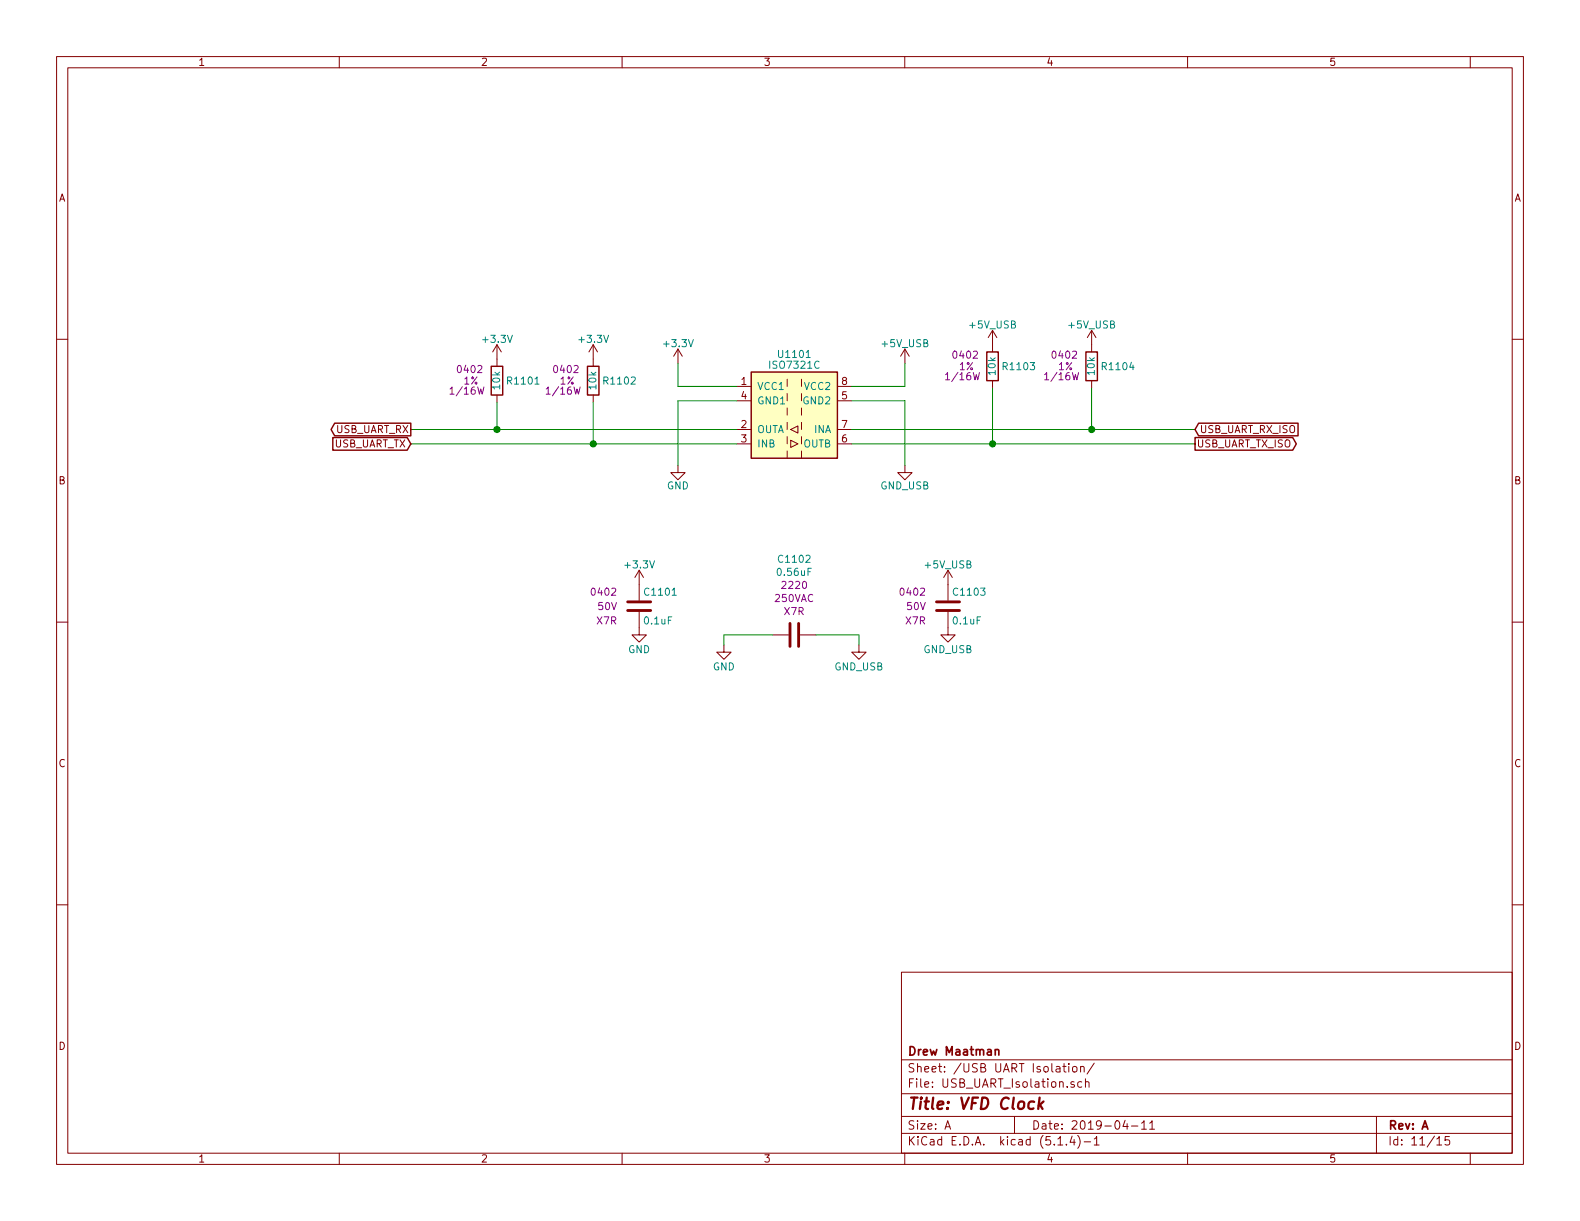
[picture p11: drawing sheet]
<svg xmlns="http://www.w3.org/2000/svg" width="279mm" height="216mm" viewBox="0 0 279 216" stroke-linecap="round" stroke-linejoin="round" font-family="sans-serif">
<g fill="none" stroke="#840000" stroke-width=".18">
<path d="M10 10h259.4v195.9h-259.4zM12 12h255.4v191.9h-255.4zM60 10v2M110 10v2M160 10v2M210 10v2M260 10v2M10 60h2M175.5 58.4l-.7 1.3M175.5 58.4v3.8M175.5 58.4l.8 1.3M193 58.4l-.7 1.3"/>
<path d="M193 58.4v3.8M193 58.4l.8 1.3M267.4 60h2M87.9 61l-.8 1.2M87.9 61v3.8M87.9 69.9v1.2M87.9 61l.7 1.2M104.9 61l-.8 1.2M104.9 61v3.8M104.9 69.9v1.2M104.9 61l.8 1.2M119.9 61.7l-.8 1.3"/>
<path d="M119.9 61.7v2.6M119.9 61.7l.7 1.3M130.3 68.3h2.5M130.3 75.9h2.5M130.3 78.5h2.5M130.3 70.9h2.5M139.2 67.1v1.2M139.2 69.6v1.3M139.2 72.1v1.3M139.2 77.2v1.3M139.2 79.8v1.2M139.8 77.9l1.3 .6-1.3 .6z"/>
<path d="M139.8 75.9l1.3-.6v1.3zM141.7 67.1v1.2M141.7 72.1v1.3M141.7 74.7v1.2M141.7 79.8v1.2M148.1 68.3h2.5M148.1 75.9h2.5M148.1 78.5h2.5M148.1 70.9h2.5M160 61.7l-.7 1.3M160 61.7v2.6M160 61.7l.8 1.3"/>
<path d="M175.5 67.3v1.3M193 67.3v1.3M119.9 82.3v1.3h1.3l-1.3 1.2-1.3-1.2h1.3M160 82.3v1.3h1.3l-1.3 1.2-1.3-1.2h1.3M10 110h2M113 108.2v4.1h1.3l-1.3 1.2-1.2-1.2h1.2M113 100.8l-.7 1.3M113 100.8v5.4M113 100.8l.8 1.3M128 114v1.3h1.3l-1.3 1.3-1.3-1.3h1.3M136.7 112.3h2.7M141.5 112.3h2.8"/>
<path d="M151.9 114v1.3h1.3l-1.3 1.3-1.3-1.3h1.3M167.6 108.2v4.1h1.3l-1.3 1.2-1.2-1.2h1.2M167.6 100.8l-.7 1.3M167.6 100.8v5.4M167.6 100.8l.8 1.3M267.4 110h2M10 160h2M267.4 160h2M159.4 171.9h108v32h-108zM159.4 197.4h108M159.4 193.4h108M159.4 187.4h108"/>
<path d="M167.1 199.7l.5-1.5 .5 1.5M167.2 199.2h.8M179.4 197.4v3M187.9 188.6h.6M188.2 188.1v1.3l.3 .2M189 188.1v.1M189 188.6v1M189.7 188.7l.2-.1 .5 .1v.7l-.3 .2-.4-.2zM189.9 191.3a.37 .37 0 0 0-.5 .2v.2l.5 .1 .1 .2-.2 .3-.4-.1M191.1 188.7l.2-.1h.3l.1 1M191.1 188.6v1M191.3 191.3h-.4l-.3 .2 .1 .6 .2 .2 .4-.1"/>
<path d="M191.9 191.4l.1-.1a.37 .37 0 0 1 .6 .2v.8M191.9 190.8v1.5M193.5 188l-1.3 1.9M199 198.1l-.4 1.1h.9M199.3 198.7v1M200.1 199.1h1.1M201.9 198.6l.4-.4v1.5M201.9 199.7h.8M203.3 198.6l.4-.4v1.5M203.3 199.7h.9M243.4 197.4v6.5M60 203.9v2"/>
<path d="M110 203.9v2M159.4 200.4h108M160 203.9v2M187.1 202.5h.8M188.6 202.3v.2M189.6 200.9l-.4 1.1h.9M189.9 201.5v1M190.6 200.8a1.71 1.71 0 0 1 0 2.2M191.7 201.9h1.2M193.5 201.4l.4-.4v1.5M193.5 202.5h.9M210 203.9v2"/>
<path d="M254.1 201.4l.4-.4v1.5M254.1 202.5h.8M256.3 201h-.7l-.1 .7 .2-.2 .5 .1 .2 .2-.1 .5-.2 .2-.6-.2M260 203.9v2"/>
</g>
<path d="M183.8 194.1l-.2 2M183.9 195.3l.5 .8M184.5 194.8l-.8 .7" fill="none" stroke="#840000" stroke-width=".41"/>
<path d="M176 185.7l.2-.1h.4v1M176 185.6v1" fill="none" stroke="#840000" stroke-width=".3"/>
<path d="M111 108h4.1M111 106.4h4.1M139.7 110.2v4.1M141.2 110.2v4.1M165.6 108h4.1M165.6 106.4h4.1" fill="none" stroke="#840000" stroke-width=".51"/>
<path d="M132.8 65.8h15.3v15.2h-15.3z" fill="#ffffc2" stroke="#ffffc2" stroke-width=".18"/>
<path d="M58.9 77.4h13.1l.6 1.1-.6 1.1h-13.1zM59.2 74.8h13.4v2.3h-13.4l-.7-1.2zM86.9 64.8h2v5.1h-2zM103.9 64.8h2v5.1h-2zM132.8 65.8h15.3v15.2h-15.3zM174.5 62.2h2v5.1h-2zM192 62.2h2.1v5.1h-2.1zM211.3 77.4h17.3l.6 1.1-.6 1.1h-17.3zM212 74.8h17.5v2.3h-17.5l-.7-1.2z" fill="none" stroke="#840000" stroke-width=".25"/>
<g fill="none" stroke="#008400" stroke-width=".18">
<path d="M72.6 78.5h57.7M72.6 75.9h57.7M87.9 71.1v4.8M104.9 71.1v7.4M119.9 64.3v4h10.4M130.3 70.9h-10.4v11.4M150.6 78.5h60.7M150.6 75.9h60.7M150.6 70.9h9.4v11.4M160 64.3v4h-9.4M175.5 68.6v9.9M193 68.6v7.3"/>
<path d="M136.7 112.3h-8.7v1.7M144.3 112.3h7.6v1.7"/>
</g>
<g fill="#008400" stroke="#008400" stroke-width=".25">
<circle cx="193" cy="75.9" r=".51"/>
<circle cx="87.9" cy="75.9" r=".51"/>
<circle cx="175.5" cy="78.5" r=".51"/>
<circle cx="104.9" cy="78.5" r=".51"/>
</g>
<text font-size="2.8" fill="#840000" x="160.4" y="196.2">Title: VFD Clock</text>
<g font-size="2.1" fill="#840000">
<text x="160.4" y="189.6">Sheet: /USB UART Isolation/</text>
<text x="160.4" y="186.6">Drew Maatman</text>
<text x="160.4" y="192.3">File: USB_UART_Isolation.sch</text>
<text x="160.4" y="202.5">KiCad E.D.A. kicad (5.1.4)-1</text>
<text x="160.4" y="199.7">Size: A</text>
<text x="182.4" y="199.7">Date: 2019-04-11</text>
<text x="245.4" y="199.7">Rev: A</text>
<text x="245.4" y="202.5">Id: 11/15</text>
</g>
<g font-size="1.8" fill="#840000">
<text x="35" y="11.6">1</text>
<text x="85" y="11.6">2</text>
<text x="135" y="11.6">3</text>
<text x="185" y="11.6">4</text>
<text x="235" y="11.6">5</text>
<text x="10.4" y="35.6">A</text>
<text x="267.8" y="35.6">A</text>
<text x="131.1" y="68.1">1</text>
<text x="131.1" y="70.6">4</text>
<text x="148.9" y="70.6">5</text>
<text x="148.9" y="68.1">8</text>
<text x="59.3" y="76.6">USB_UART_RX</text>
<text x="131.1" y="75.7">2</text>
<text x="148.9" y="75.7">7</text>
<text x="212.1" y="76.6">USB_UART_RX_ISO</text>
<text x="59" y="79.1">USB_UART_TX</text>
<text x="131.1" y="78.2">3</text>
<text x="148.9" y="78.2">6</text>
<text x="211.6" y="79.1">USB_UART_TX_ISO</text>
<text x="10.4" y="85.6">B</text>
<text x="267.8" y="85.6">B</text>
<text x="10.4" y="135.6">C</text>
<text x="267.8" y="135.6">C</text>
<text x="10.4" y="185.6">D</text>
<text x="267.8" y="185.6">D</text>
<text x="35" y="205.5">1</text>
<text x="85" y="205.5">2</text>
<text x="135" y="205.5">3</text>
<text x="185" y="205.5">4</text>
<text x="235" y="205.5">5</text>
</g>
<g font-size="1.8" fill="#008484">
<text x="171.6" y="58.1">+5V_USB</text>
<text x="189.1" y="58.1">+5V_USB</text>
<text x="85.5" y="60.6">+3.3V</text>
<text x="102.6" y="60.6">+3.3V</text>
<text x="117.6" y="61.4">+3.3V</text>
<text x="136.3" y="65.2">ISO7321C</text>
<text x="137.9" y="63.3">U1101</text>
<text x="156.1" y="61.4">+5V_USB</text>
<text x="177.6" y="65.5">R1103</text>
<text x="195.1" y="65.5">R1104</text>
<text x="88.4" y="68.8" transform="rotate(-90 88.4 68.8)">10k</text>
<text x="89.9" y="68">R1101</text>
<text x="105.5" y="68.8" transform="rotate(-90 105.5 68.8)">10k</text>
<text x="107" y="68">R1102</text>
<text x="133.9" y="69">VCC1</text>
<text x="133.9" y="71.5">GND1</text>
<text x="142.2" y="71.5">GND2</text>
<text x="142.3" y="69">VCC2</text>
<text x="176.1" y="66.2" transform="rotate(-90 176.1 66.2)">10k</text>
<text x="193.6" y="66.2" transform="rotate(-90 193.6 66.2)">10k</text>
<text x="133.9" y="76.6">OUTA</text>
<text x="144" y="76.6">INA</text>
<text x="133.9" y="79.1">INB</text>
<text x="142.1" y="79.1">OUTB</text>
<text x="117.9" y="86.5">GND</text>
<text x="155.7" y="86.5">GND_USB</text>
<text x="110.7" y="100.5">+3.3V</text>
<text x="137.6" y="101.8">0.56uF</text>
<text x="137.9" y="99.5">C1102</text>
<text x="163.7" y="100.5">+5V_USB</text>
<text x="114.2" y="105.3">C1101</text>
<text x="168.8" y="105.3">C1103</text>
<text x="114" y="110.4">0.1uF</text>
<text x="168.7" y="110.4">0.1uF</text>
<text x="111.1" y="115.5">GND</text>
<text x="126.1" y="118.5">GND</text>
<text x="147.6" y="118.5">GND_USB</text>
<text x="163.3" y="115.5">GND_USB</text>
</g>
<g font-size="1.8" fill="#840084">
<text x="81.1" y="66">0402</text>
<text x="98.1" y="66">0402</text>
<text x="168.7" y="63.4">0402</text>
<text x="169.6" y="65.5">1%</text>
<text x="186.3" y="63.4">0402</text>
<text x="187.2" y="65.5">1%</text>
<text x="80" y="69.8">1/16W</text>
<text x="82" y="68">1%</text>
<text x="97" y="69.8">1/16W</text>
<text x="99" y="68">1%</text>
<text x="167.6" y="67.2">1/16W</text>
<text x="185.2" y="67.2">1/16W</text>
<text x="104.8" y="105.3">0402</text>
<text x="105.8" y="107.9">50V</text>
<text x="137.1" y="106.5">250VAC</text>
<text x="138.5" y="104.1">2220</text>
<text x="159.4" y="105.3">0402</text>
<text x="160.4" y="107.9">50V</text>
<text x="105.6" y="110.4">X7R</text>
<text x="138.7" y="108.8">X7R</text>
<text x="160.2" y="110.4">X7R</text>
</g>
</svg>
